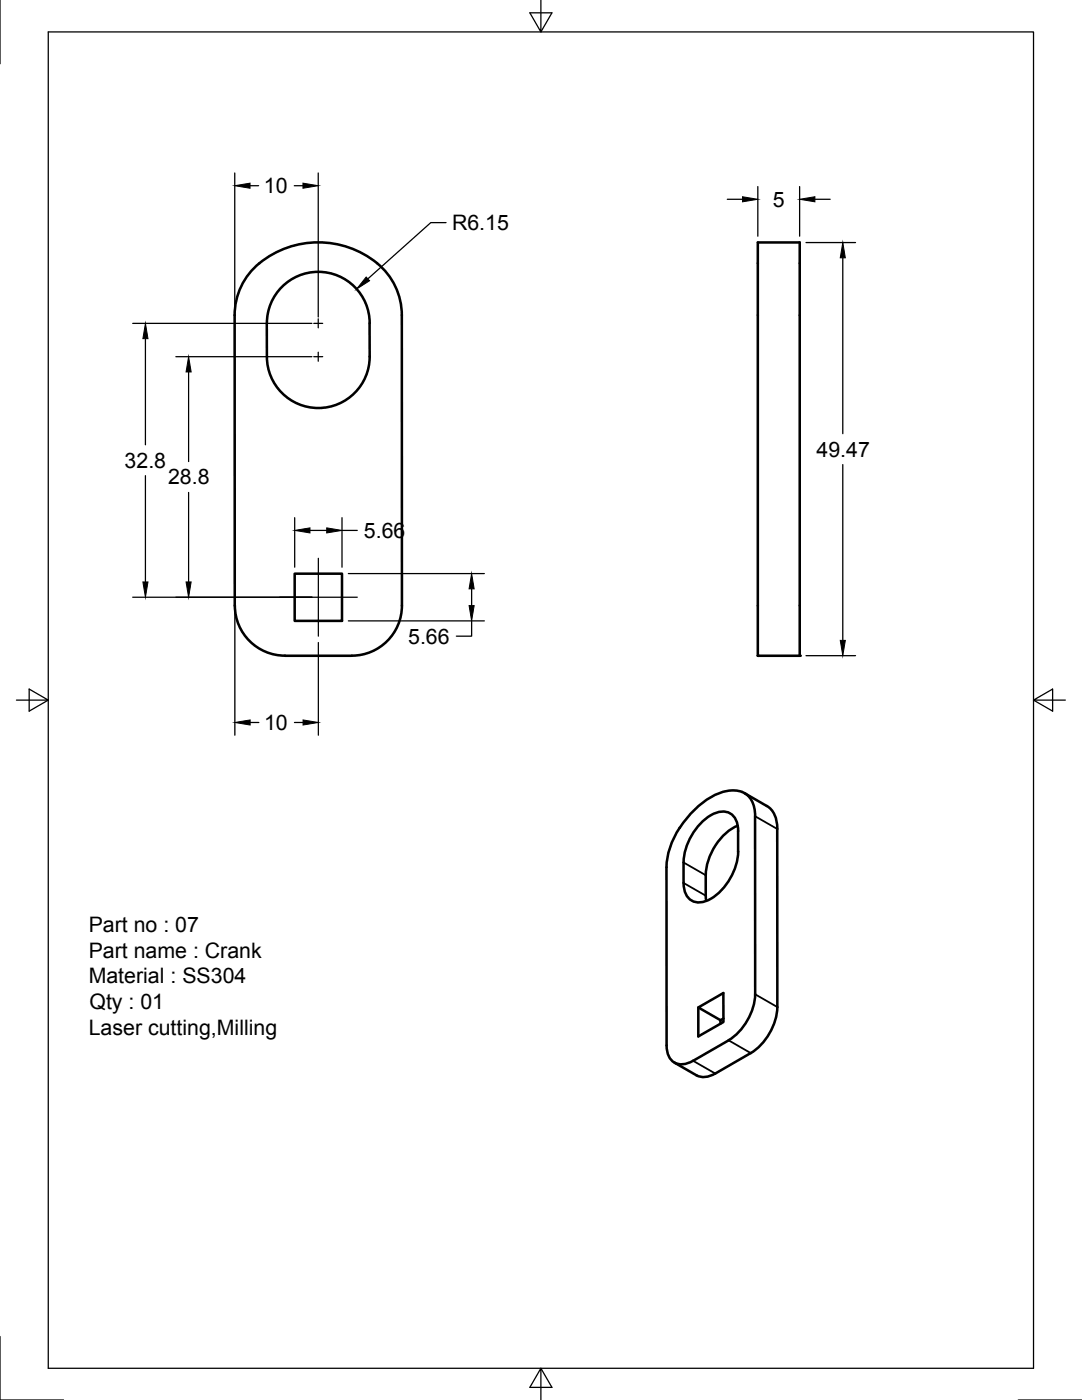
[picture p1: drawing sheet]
<svg xmlns="http://www.w3.org/2000/svg" width="216mm" height="279mm" viewBox="0 0 216 279" stroke-linecap="round" stroke-linejoin="round" font-family="sans-serif">
<!-- layer: Visible -->
<g fill="none" stroke="#000" stroke-width=".51">
<path d="M151.2 48.4h8.4v82.5h-8.4zM53.2 64.5l.1 6.7a10.3 10.3 0 0 0 10.2 10.2 10.3 10.3 0 0 0 10.3-10.2l-.1-6.7M73.8 64.5a10.3 10.3 0 0 0-10.3-10.2 10.3 10.3 0 0 0-10.2 10.2M58.8 114.5h9.4v9.4h-9.4zM56.9 130.9h13.3M56.9 130.9a10 10 0 0 1-10-10l-.1-58a13.7 13.7 0 0 1 7.7-12.2 18.4 18.4 0 0 1 23 4.2 13.3 13.3 0 0 1 2.7 8v58a10 10 0 0 1-10 10M148.6 158.3l4.4 2.6M135.6 165.2a15.1 15.1 0 0 0-2.6 7.9v35.5a3.3 3.3 0 0 0 2.9 3.8l1.6-.3 .8-.4M147.2 164.8a11.6 11.6 0 0 0-6.4 9.9l.1 5.1M147.3 165.9v4M147.3 169.9a11.7 11.7 0 0 1-6.3 9.9 3.1 3.1 0 0 1-4.5-2.6l-.1-5.1M147.3 165.9a3.4 3.4 0 0 0-3-3.9 8.2 8.2 0 0 0-6 4.3 11.4 11.4 0 0 0-1.9 5.8"/>
<path d="M150.7 162.9v35.5M150.7 162.9a4.6 4.6 0 0 0-3.5-5.1 10.1 10.1 0 0 0-7.9 3.1 21.7 21.7 0 0 0-3.7 4.3M153 160.8a5 5 0 0 1 2.1 4.6v35.6a11.7 11.7 0 0 1-5.3 9.2l-7.1 4a3.8 3.8 0 0 1-3.7 .4l-4.4-2.5M150.7 198.4a11.7 11.7 0 0 1-5.3 9.2M139.3 201.1v5.7l5.1-2.8-.1-5.8-5 2.9 4.5 2.5v.7M144.4 203.3l-.6 .3M145.4 207.6l-7.1 4.1"/>
</g>
<g fill="#000">
<circle cx="151.2" cy="130.9" r=".25"/>
<circle cx="159.6" cy="130.9" r=".25"/>
</g>
<!-- layer: Visible Narrow -->
<path d="M136.4 176.2l4.4 2.6M136.4 172.1l4.4 2.6M150.7 162.9l4.4 2.5M150.7 198.4l4.4 2.6M138.3 211.7l4.4 2.5M145.4 207.6l4.4 2.6" fill="none" stroke="#000" stroke-width=".36"/>
<!-- layer: Border -->
<path d="M0 0v12.7M9.6 6.4h196.6v266.7h-196.6zM107.9 0v6.4l-2.2-3.8h4.4l-2.2 3.8M3.3 139.7h6.3l-3.8-2.2v4.4l3.8-2.2M206.2 139.7l3.8 2.2v-4.4l-3.8 2.2h6.4M0 266.7v12.7h12.7M107.9 273.1l2.2 3.8h-4.4l2.2-3.8v6.3M203.2 279.4h12.7" fill="none" stroke="#000" stroke-width=".25"/>
<!-- layer: Center Lines -->
<path d="M62.6 64.5h1.8M62.6 71.2h1.8M63.5 63.6v1.8M63.5 70.3v1.8M55.8 119.2h15.5M63.5 111.4v15.6" fill="none" stroke="#000" stroke-width=".25"/>
<!-- layer: Dimensions -->
<g fill="none" stroke="#000" stroke-width=".25">
<path d="M46.8 34.5v27.2M49.9 37.1h1.7M58.7 37.1h1.8M63.5 34.5v28.8M145.1 39.8h3.1M151.2 37.2v9.9M159.6 37.2v9.9M162.6 39.8h3.1M89 44.4h-3l-12.6 11.2M160.8 48.4h9.9M168.2 51.5v35.1M26.5 64.5h35.7"/>
<path d="M29 67.6v21.2M35.1 71.2h27.1M37.6 74.2v17.9M29 94.9v21.2M37.6 98.3v17.8M168.2 92.7v35.1M26.5 119.2h35.8M58.8 103.3v9.9M61.8 105.9h3.4M68.2 103.3v9.9M68.2 105.9h3.1M69.5 114.5h27.1"/>
<path d="M94.1 117.5v3.4M46.9 122.1v24.6M63.5 128.2v18.5M69.5 123.9h27.1M94.1 123.9v3.1h-3M160.8 130.9h9.9M49.9 144.2h1.7M58.8 144.2h1.7"/>
</g>
<g fill="#000" stroke="#000" stroke-width=".2">
<path d="M46.8 37.1l3.1-.5v1zM60.5 36.6l3 .5-3 .5zM148.2 39.3l3 .5-3 .5zM159.6 39.8l3-.5v1zM73.1 55.3l.6 .7-2.6 1.7zM168.2 48.4l.5 3.1h-1zM29 64.5l.5 3.1h-1zM37.6 71.2l.5 3h-1zM28.5 116.1h1l-.5 3.1zM37.1 116.1h1l-.5 3.1zM58.8 105.9l3-.6v1.1zM65.2 105.3l3 .6-3 .5z"/>
<path d="M94.1 114.5l.5 3h-1zM93.6 120.9h1l-.5 3zM167.7 127.8h1l-.5 3.1zM46.9 144.2l3-.5v1zM60.5 143.7l3 .5-3 .5z"/>
</g>
<g font-size="4.3">
<text x="52.7" y="38.6">10</text>
<text x="154.2" y="41.3">5</text>
<text x="90.2" y="45.9">R6.15</text>
<text x="24.9" y="93.3">32.8</text>
<text x="162.9" y="91.1">49.47</text>
<text x="33.5" y="96.7">28.8</text>
<text x="72.6" y="107.4">5.66</text>
<text x="81.4" y="128.4">5.66</text>
<text x="52.7" y="145.7">10</text>
<text x="17.7" y="186">Part no : 07</text>
<text x="17.7" y="191.1">Part name : Crank</text>
<text x="17.7" y="196.3">Material : SS304</text>
<text x="17.8" y="201.4">Qty : 01</text>
<text x="17.7" y="206.5">Laser cutting,Milling</text>
</g>
</svg>
